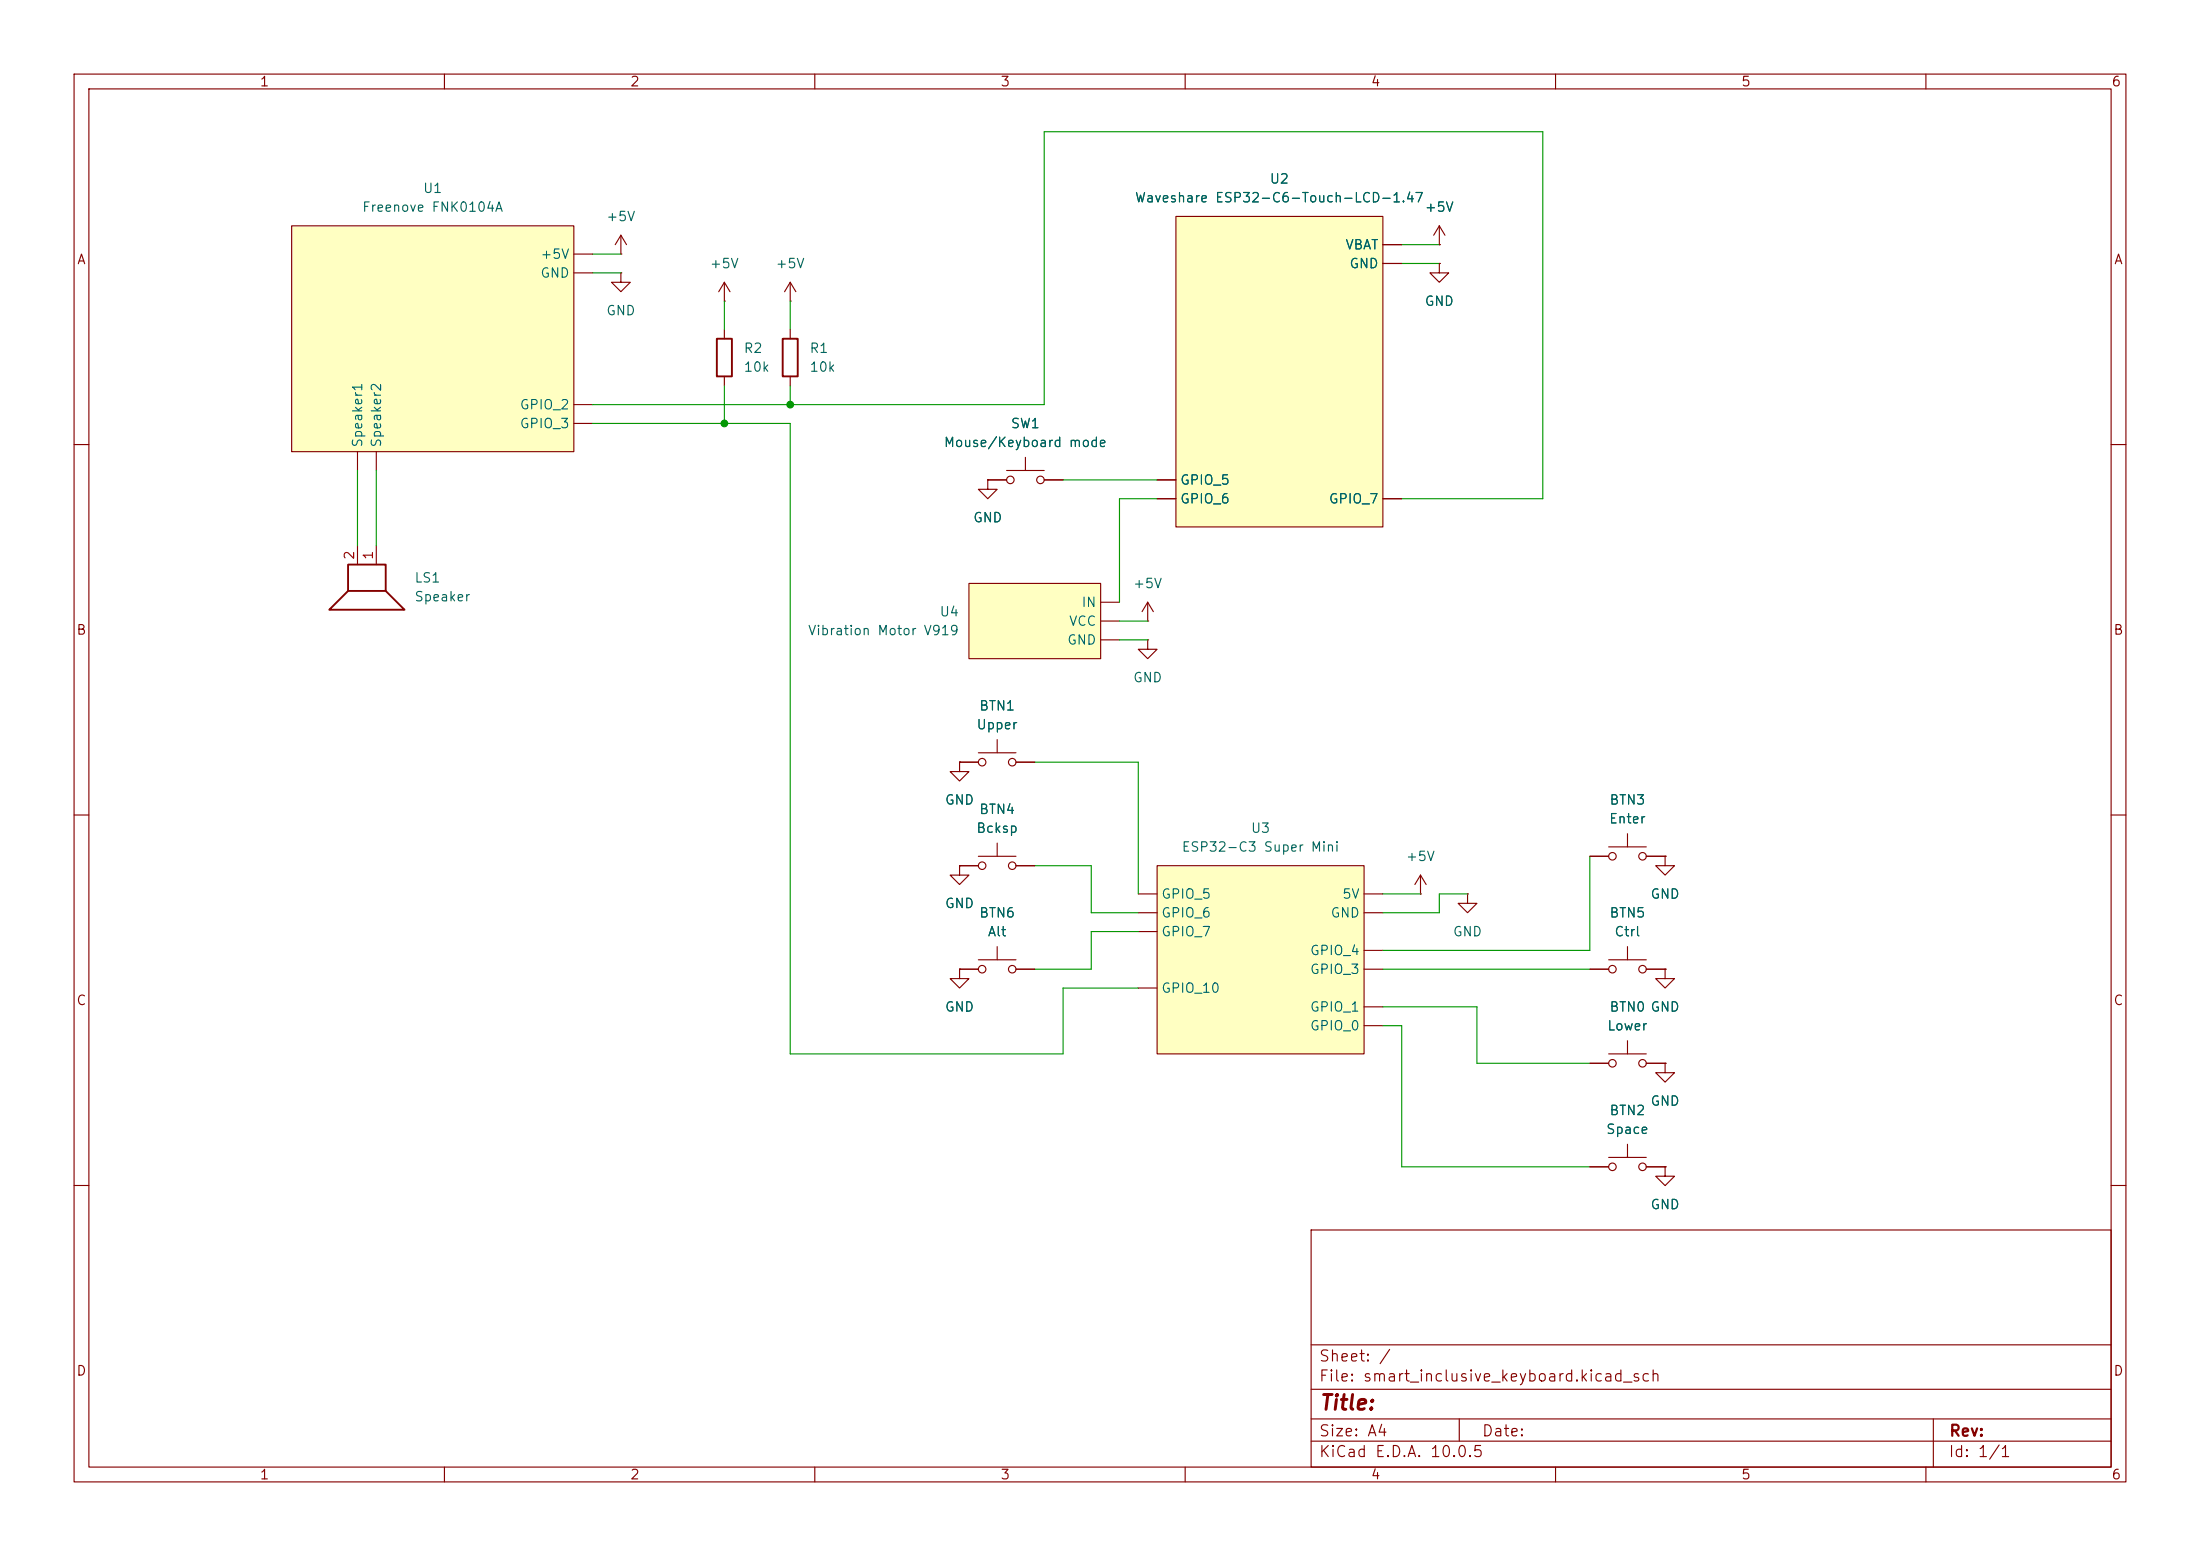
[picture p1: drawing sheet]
<svg xmlns="http://www.w3.org/2000/svg" width="297mm" height="210mm" viewBox="0 0 297 210" stroke-linecap="round" stroke-linejoin="round" font-family="sans-serif">
<g fill="none" stroke="#840000" stroke-width=".15">
<path d="M10 10h277v190h-277zM12 12h273v186h-273zM60 10v2M110 10v2M160 10v2M210 10v2M260 10v2M97.8 38.1l-.8 1.3M97.8 38.1l.8 1.3M97.8 38.1v2.5M106.7 38.1l-.8 1.3M106.7 38.1l.7 1.3"/>
<path d="M106.7 38.1v2.5M97.8 40.6h.1M97.8 44.5v1.2M97.8 50.8v1.3M106.7 40.6h.1M10 60h2M285 60h2M10 110h2M285 110h2M224.8 157.5v1.3h-1.3l1.3 1.2 1.3-1.2h-1.3M224.8 157.5h.1M10 160h2"/>
<path d="M177 166h108v32h-108zM285 160h2M60 198v2M110 198v2M160 198v2M177 194.5h108M177 191.5h108M177 187.5h108M177 181.5h108M197 191.5v3M210 198v2M260 198v2"/>
<path d="M261 191.5v6.5"/>
</g>
<path d="M96.8 45.7h2v5.1h-2z" fill="none" stroke="#840000" stroke-width=".25"/>
<path d="M39.4 30.5h38.1v30.5h-38.1z" fill="#ffffc2"/>
<g fill="none" stroke="#840000" stroke-width=".15">
<path d="M39.4 30.5h38.1v30.5h-38.1zM77.5 34.3h2.5M77.5 36.8h2.5M83.8 34.3h.1M83.8 36.8v1.3h1.3l-1.3 1.3-1.3-1.3h1.3M83.8 36.8h.1M83.8 31.8l-.7 1.2M83.8 31.8l.8 1.2M83.8 31.8v2.5M77.5 54.6h2.5M77.5 57.2h2.5M48.3 61v2.5"/>
<path d="M50.8 61v2.5M133.3 64.8v1.2h1.3l-1.3 1.3-1.2-1.3h1.2M133.3 64.8h.1M133.3 64.8h2.6M135.9 63.5h5.1M138.4 61.7v1.8M141 64.8h2.5M134.6 99.8v1.8M129.5 102.9h2.6M132.1 101.6h5.1M137.2 102.9h2.5"/>
<circle cx="136.4" cy="64.8" r=".51"/>
<circle cx="140.5" cy="64.8" r=".51"/>
<circle cx="132.6" cy="102.9" r=".51"/>
<circle cx="136.7" cy="102.9" r=".51"/>
</g>
<path d="M130.8 78.7h17.8v10.2h-17.8z" fill="#ffffc2"/>
<path d="M130.8 78.7h17.8v10.2h-17.8zM148.6 81.3h2.5M148.6 83.8h2.5M148.6 86.4h2.5M191.8 118.1l-.8 1.3M191.8 118.1l.7 1.3M191.8 118.1v2.6M191.8 120.7h.1" fill="none" stroke="#840000" stroke-width=".15"/>
<path d="M156.2 116.8h27.9v25.4h-27.9z" fill="#ffffc2"/>
<g fill="none" stroke="#840000" stroke-width=".15">
<path d="M194.3 35.6v1.2h1.3l-1.3 1.3-1.3-1.3h1.3M194.3 35.6h.1M194.3 33h.1M194.3 30.5l-.8 1.3M194.3 30.5l.8 1.3M194.3 30.5v2.5M48.3 73.7v2.5M50.8 73.7v2.5M156.2 116.8h27.9v25.4h-27.9zM214.6 115.6h2.6M217.2 114.3h5M219.7 112.5v1.8"/>
<path d="M222.2 115.6h2.6M224.8 115.6v1.2h-1.3l1.3 1.3 1.3-1.3h-1.3M224.8 115.6h.1M153.7 120.7h2.5M153.7 123.2h2.5M153.7 125.7h2.5M153.7 133.4h2.5M184.1 120.7h2.6M184.1 123.2h2.6M184.1 128.3h2.6M184.1 130.8h2.6M184.1 135.9h2.6"/>
<path d="M184.1 138.4h2.6M198.1 120.7v1.2h1.3l-1.3 1.3-1.3-1.3h1.3M198.1 120.7h.1M214.6 130.8h2.6M217.2 129.5h5M219.7 127.8v1.7M222.2 130.8h2.6M224.8 130.8v1.3h-1.3l1.3 1.3 1.3-1.3h-1.3M224.8 130.8h.1M214.6 157.5h2.6M214.6 143.5h2.6M217.2 156.2h5"/>
<path d="M217.2 142.2h5M219.7 140.5v1.7M219.7 154.4v1.8M222.2 157.5h2.6M222.2 143.5h2.6M224.8 143.5v1.3h-1.3l1.3 1.3 1.3-1.3h-1.3M224.8 143.5h.1"/>
<circle cx="217.7" cy="115.6" r=".51"/>
<circle cx="221.7" cy="115.6" r=".51"/>
<circle cx="217.7" cy="130.8" r=".51"/>
<circle cx="221.7" cy="130.8" r=".51"/>
<circle cx="217.7" cy="157.5" r=".51"/>
<circle cx="217.7" cy="143.5" r=".51"/>
<circle cx="221.7" cy="157.5" r=".51"/>
<circle cx="221.7" cy="143.5" r=".51"/>
</g>
<path d="M47 76.2h5.1v3.6h-5.1zM47 79.8l-2.6 2.5h10.2l-2.5-2.5" fill="none" stroke="#840000" stroke-width=".25"/>
<path d="M158.7 29.2h28v41.9h-28z" fill="#ffffc2"/>
<g fill="none" stroke="#840000" stroke-width=".15">
<path d="M158.7 29.2h28v41.9h-28zM186.7 33h2.5M186.7 35.6h2.5M194.3 35.6h.1M194.3 33h.1M106.7 44.5v1.2M106.7 50.8v1.3M133.3 64.8h.1M133.3 64.8h2.6M141 64.8h2.5M156.2 64.8h2.5M156.2 67.3h2.5"/>
<path d="M186.7 67.3h2.5M154.9 83.8h.1M154.9 86.4v1.2h1.3l-1.3 1.3-1.2-1.3h1.2M154.9 86.4h.1M154.9 81.3l-.7 1.3M154.9 81.3l.8 1.3M154.9 81.3v2.5M129.5 102.9v1.2h1.3l-1.3 1.3-1.2-1.3h1.2M129.5 102.9h.1M129.5 116.8v1.3h1.3l-1.3 1.3-1.2-1.3h1.2M129.5 116.8h.1M129.5 116.8h2.6"/>
<path d="M129.5 102.9h2.6M132.1 115.6h5.1M134.6 113.8v1.8M137.2 116.8h2.5M137.2 102.9h2.5M214.6 115.6h2.6M222.2 115.6h2.6M224.8 115.6h.1M129.5 130.8v1.3h1.3l-1.3 1.3-1.2-1.3h1.2M129.5 130.8h.1M129.5 130.8h2.6M132.1 129.5h5.1"/>
<path d="M134.6 127.8v1.7M137.2 130.8h2.5M214.6 130.8h2.6M222.2 130.8h2.6M224.8 130.8h.1M214.6 157.5h2.6M214.6 143.5h2.6M222.2 157.5h2.6M222.2 143.5h2.6M224.8 157.5h.1M224.8 143.5h.1"/>
<circle cx="132.6" cy="116.8" r=".51"/>
<circle cx="136.7" cy="116.8" r=".51"/>
<circle cx="132.6" cy="130.8" r=".51"/>
<circle cx="136.7" cy="130.8" r=".51"/>
</g>
<path d="M105.7 45.7h2v5.1h-2z" fill="none" stroke="#840000" stroke-width=".25"/>
<g fill="none" stroke="#009600" stroke-width=".15">
<path d="M80 36.8h3.8M80 34.3h3.8M189.2 33h5.1M189.2 35.6h5.1M80 54.6h61v-36.8h67.3v49.5h-19.1M80 57.2h26.7v85h36.8v-8.8h10.2M97.8 40.6v3.9M97.8 52.1v5.1M106.7 40.6v3.9M106.7 52.1v2.5M48.3 63.5v10.2M50.8 63.5v10.2"/>
<path d="M143.5 64.8h12.7M156.2 67.3h-5.1v14M151.1 83.8h3.8M151.1 86.4h3.8M139.7 116.8h7.6v6.4h6.4M139.7 102.9h14v17.8M214.6 115.6v12.7h-27.9M153.7 125.7h-6.4v5.1h-7.6M186.7 135.9h12.7v7.6h15.2M186.7 138.4h2.5v19.1h25.4M186.7 130.8h27.9M186.7 120.7h5.1"/>
<path d="M198.1 120.7h-3.8v2.5h-7.6"/>
</g>
<g fill="#009600" stroke="#009600" stroke-width=".14">
<circle cx="97.8" cy="57.2" r=".46"/>
<circle cx="106.7" cy="54.6" r=".46"/>
</g>
<text font-size="2" fill="#840000" x="178" y="190.8">Title:</text>
<g font-size="1.5" fill="#840000">
<text x="178" y="184.1">Sheet: /</text>
<text x="178" y="186.8">File: smart_inclusive_keyboard.kicad_sch</text>
<text x="178" y="197">KiCad E.D.A. 10.0.5</text>
<text x="178" y="194.2">Size: A4</text>
<text x="200" y="194.2">Date:</text>
<text x="263" y="197">Id: 1/1</text>
<text x="263" y="194.2">Rev:</text>
</g>
<g font-size="1.3" fill="#840000">
<text x="35" y="12">1</text>
<text x="85" y="12">2</text>
<text x="135" y="12">3</text>
<text x="185" y="12">4</text>
<text x="235" y="12">5</text>
<text x="285" y="12">6</text>
<text x="10.3" y="36">A</text>
<text x="285.3" y="36">A</text>
<text x="10.2" y="86">B</text>
<text x="285.2" y="86">B</text>
<text x="10.2" y="136">C</text>
<text x="285.2" y="136">C</text>
<text x="10.2" y="186">D</text>
<text x="285.2" y="186">D</text>
<text x="35" y="200">1</text>
<text x="85" y="200">2</text>
<text x="135" y="200">3</text>
<text x="185" y="200">4</text>
<text x="235" y="200">5</text>
<text x="285" y="200">6</text>
</g>
<g font-size="1.3" fill="#006464">
<text x="48.8" y="28.9">Freenove FNK0104A</text>
<text x="57" y="26.4">U1</text>
<text x="153.1" y="27.6">Waveshare ESP32-C6-Touch-LCD-1.47</text>
<text x="171.3" y="25.1">U2</text>
<text x="192.2" y="28.9">+5V</text>
<text x="72.9" y="35.3">+5V</text>
<text x="81.8" y="30.2">+5V</text>
<text x="181.5" y="34">VBAT</text>
<text x="72.9" y="37.8">GND</text>
<text x="95.7" y="36.5">+5V</text>
<text x="104.6" y="36.5">+5V</text>
<text x="182.1" y="36.5">GND</text>
<text x="192.2" y="41.6">GND</text>
<text x="81.8" y="42.9">GND</text>
<text x="100.3" y="48">R2</text>
<text x="109.2" y="48">R1</text>
<text x="100.3" y="50.5">10k</text>
<text x="109.2" y="50.5">10k</text>
<text x="70.1" y="55.6">GPIO_2</text>
<text x="70.1" y="58.1">GPIO_3</text>
<text x="136.4" y="58.1">SW1</text>
<text x="49.2" y="60.5" transform="rotate(-90 49.2 60.5)">Speaker1</text>
<text x="51.8" y="60.5" transform="rotate(-90 51.8 60.5)">Speaker2</text>
<text x="127.3" y="60.7">Mouse/Keyboard mode</text>
<text x="159.2" y="65.7">GPIO_5</text>
<text x="131.3" y="70.8">GND</text>
<text x="159.2" y="68.3">GPIO_6</text>
<text x="179.3" y="68.3">GPIO_7</text>
<text x="55.9" y="78.9">LS1</text>
<text x="55.9" y="81.5">Speaker</text>
<text x="126.8" y="83.5">U4</text>
<text x="145.9" y="82.2">IN</text>
<text x="152.9" y="79.7">+5V</text>
<text x="109" y="86.1">Vibration Motor V919</text>
<text x="144" y="87.3">GND</text>
<text x="144.2" y="84.8">VCC</text>
<text x="152.9" y="92.4">GND</text>
<text x="131.7" y="98.8">Upper</text>
<text x="132.1" y="96.2">BTN1</text>
<text x="127.5" y="108.9">GND</text>
<text x="131.7" y="112.7">Bcksp</text>
<text x="132.1" y="110.2">BTN4</text>
<text x="168.8" y="112.7">U3</text>
<text x="217.1" y="111.5">Enter</text>
<text x="217.2" y="108.9">BTN3</text>
<text x="159.4" y="115.3">ESP32-C3 Super Mini</text>
<text x="189.7" y="116.5">+5V</text>
<text x="127.5" y="122.9">GND</text>
<text x="132.1" y="124.2">BTN6</text>
<text x="156.7" y="121.6">GPIO_5</text>
<text x="156.7" y="124.2">GPIO_6</text>
<text x="179.5" y="124.2">GND</text>
<text x="181.1" y="121.6">5V</text>
<text x="217.2" y="124.2">BTN5</text>
<text x="222.7" y="121.6">GND</text>
<text x="133.3" y="126.7">Alt</text>
<text x="156.7" y="126.7">GPIO_7</text>
<text x="176.8" y="129.2">GPIO_4</text>
<text x="176.8" y="131.8">GPIO_3</text>
<text x="196.1" y="126.7">GND</text>
<text x="217.9" y="126.7">Ctrl</text>
<text x="127.5" y="136.9">GND</text>
<text x="156.7" y="134.3">GPIO_10</text>
<text x="176.8" y="136.9">GPIO_1</text>
<text x="217.2" y="136.9">BTN0 GND</text>
<text x="176.8" y="139.4">GPIO_0</text>
<text x="216.9" y="139.4">Lower</text>
<text x="222.7" y="149.6">GND</text>
<text x="216.7" y="153.4">Space</text>
<text x="217.2" y="150.8">BTN2</text>
<text x="222.7" y="163.5">GND</text>
</g>
<g font-size="1.3" fill="#a90000">
<text x="48.1" y="75.7" transform="rotate(-90 48.1 75.7)">2</text>
<text x="50.7" y="75.7" transform="rotate(-90 50.7 75.7)">1</text>
</g>
</svg>
